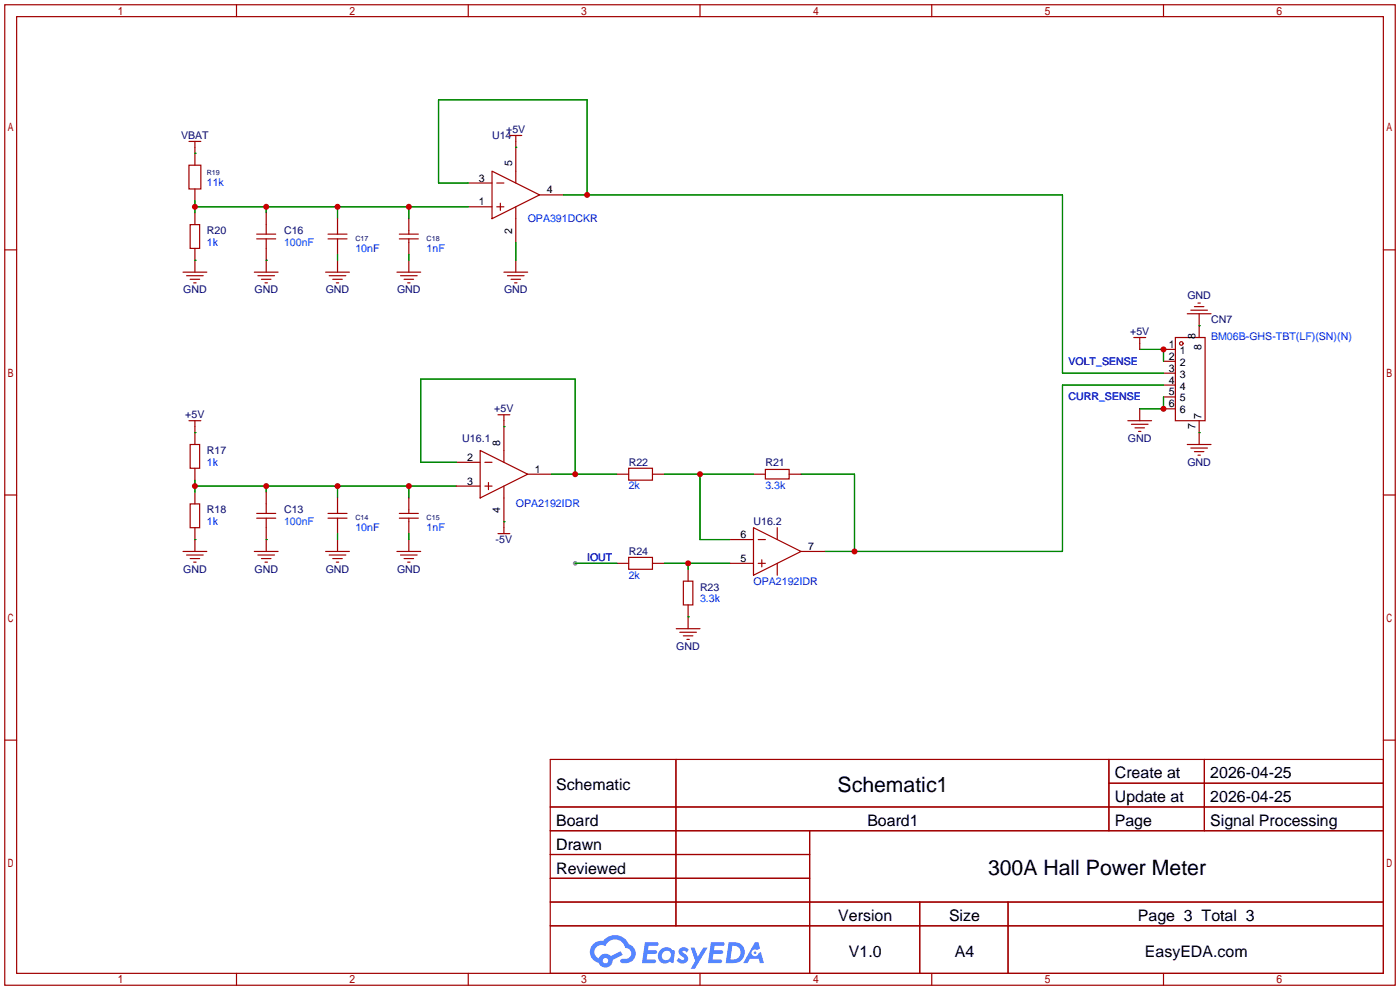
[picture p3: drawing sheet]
<svg xmlns="http://www.w3.org/2000/svg" width="299mm" height="212mm" viewBox="0 0 299 212" stroke-linecap="round" stroke-linejoin="round" font-family="sans-serif">
<circle cx="122.9" cy="120.4" r=".51" fill="#999"/>
<g fill="none" stroke="#a10000" stroke-width=".25">
<path d="M1 1h297.2v209.6h-297.2zM3.6 3.6h292.1v204.4h-292.1zM50.5 1v2.6M100.1 1v2.6M149.6 1v2.6M199.1 1v2.6M248.7 1v2.6M1 53.4h2.6M295.7 53.4h2.5M1 105.8h2.6M295.7 105.8h2.5M1 158.2h2.6"/>
<path d="M295.7 158.2h2.5M117.6 162.3h178.1v45.7h-178.1zM117.6 172.5h178.1M117.6 177.5h178.1M144.5 162.3v35.6M173 177.5v30.5M237 162.3v15.2M237 167.4h58.7M257.4 162.3v15.2M117.6 182.6h55.4M117.6 192.8h178.1M117.6 187.7h55.4"/>
<path d="M117.6 197.9h178.1M196.6 192.8v15.2M215.4 192.8v15.2M50.5 208v2.6M100.1 208v2.6M149.6 208v2.6M199.1 208v2.6M248.7 208v2.6"/>
</g>
<g fill="#5487ff">
<path d="M145.3 202.7a1.3 1.3 0 0 1 1.9 .3l-.4 .6a.54 .54 0 0 0-.9-.2l.1 .2a1.34 1.34 0 0 1 .9 1.8 1.47 1.47 0 0 1-2.3-.1l.5-.6 .8 .5a.31 .31 0 0 0 .4-.3 .31 .31 0 0 0-.3-.4 1.12 1.12 0 0 1-.7-1.8z"/>
<path d="M147.6 202.5h.9l.6 2 1.2-2h.9l-2.7 4.6h-.9l1-1.7z"/>
<path d="M137.8 201.4h1.7a1.31 1.31 0 0 1 1.2 .2 .4 .4 0 0 1-.3 .5l-1.8 .1-.1 .9h1.6a.4 .4 0 0 1 .4 .4 .4 .4 0 0 1-.5 .4h-1.6l-.2 1.2h1.4a.46 .46 0 0 1 .5 0 .46 .46 0 0 1 .1 .5l-.4 .2h-2.6z"/>
<path d="M151.9 201.4h1.7a1.32 1.32 0 0 1 1.2 .2 .39 .39 0 0 1-.3 .5l-1.8 .1-.1 .9h1.6a.4 .4 0 0 1 .4 .4 .4 .4 0 0 1-.4 .4h-1.7l-.2 1.2h1.4a.46 .46 0 0 1 .5 0 .46 .46 0 0 1 .1 .5l-.4 .2h-2.6z"/>
<path d="M161.3 201.4h.8l.3 1.3-.6 .4a.75 .75 0 0 0-1.1 .3 .75 .75 0 0 0 .5 1 .75 .75 0 0 0 .9-.7l.5-.2 .6 2.3h-.8l-.3-.9h-1.8l-.5 .9h-1z"/>
<path d="M155.7 201.4l-.6 4.4h1.5a2.27 2.27 0 0 0 2.6-2.2 2.27 2.27 0 0 0-2.7-2.2zM156.5 202.1a1.5 1.5 0 0 1 1.8 1.6 1.5 1.5 0 0 1-1.9 1.4h-.3z"/>
<path d="M141.2 203a1.6 1.6 0 0 0-.3 2.3 1.6 1.6 0 0 0 2.3 .2l.7 .3 .3-2.4-.1-.3-.5-.1a1.58 1.58 0 0 0-2.4 0zM141.8 203.5a.98 .98 0 0 1 1.6 .4 .98 .98 0 0 1-1.1 1.3 .94 .94 0 0 1-.9-.7 .94 .94 0 0 1 .4-1z"/>
<path d="M126.8 201.8a2.37 2.37 0 0 0 1.1 4 1.54 1.54 0 0 0 1.8 1 1.54 1.54 0 0 0 1.2-1.6l2.2-1.1-.5-.8-2 1a1.57 1.57 0 0 0-2.7 .5 1.5 1.5 0 0 1-.7-2.1 1.5 1.5 0 0 1 2.2-.5 2.23 2.23 0 0 1 2.3-1.4 2.23 2.23 0 0 1 2 1.8 1.16 1.16 0 0 1 1.2 1.1 1.16 1.16 0 0 1-1.1 1.2h-.7a.47 .47 0 0 0-.5 .4 .47 .47 0 0 0 .4 .5 2.17 2.17 0 0 0 2.5-.9 2.17 2.17 0 0 0-.3-2.7l-.8-.4a3.2 3.2 0 0 0-5.5-.7l-1.1 .1zM128.8 205.3a.6 .6 0 0 1 1.2 0 .6 .6 0 0 1-1.2 0z"/>
<circle cx="161.4" cy="203.6" r=".28"/>
</g>
<g fill="none" stroke="#a10000" stroke-width=".25">
<path d="M40.4 35.3h2.5v5.1h-2.5zM40.4 30.2h2.5M41.7 30.2v5.1M100.1 39.1h5.1M105.2 36.6l10.1 5.1-10.1 5zM106.2 39.1h1.5M109 29h2.5M110.2 29v10.1M39.1 58.2h5.1M39.9 58.9h3.5M40.6 48h2.1v5.1h-2.1zM40.6 59.7h2.1"/>
<path d="M41.7 40.4v2.5M41.7 45.5v2.5M41.7 53.1v5.1M54.4 58.2h5M54.9 51.1h4M54.9 50h4M55.1 58.9h3.6M55.9 59.7h2M56.9 45.5v4.5M56.9 51.1v7.1M69.6 58.2h5.1M70.1 51.1h4.1"/>
<path d="M70.1 50h4.1M70.4 58.9h3.5M71.1 59.7h2.1M72.1 46.7v3.3M72.1 51.1v3.3M72.1 55.6v2.6M84.8 58.2h5.1M85.3 51.1h4.1M85.3 50h4.1M85.6 58.9h3.6M86.4 59.7h2M87.4 46.7v3.3"/>
<path d="M87.4 51.1v3.3M87.4 55.6v2.6M100.1 44.2h5.1M106.2 44.2h1.5M106.9 43.4v1.6M107.7 58.2h5.1M108.5 58.9h3.5M109.2 59.7h2.1M110.2 44.2v7.6M110.2 55.6v2.6M115.3 41.7h5.1M41.4 60.5h.5"/>
<path d="M56.6 60.5h.5M71.9 60.5h.5M87.1 60.5h.5M110 60.5h.5M242.3 72.1h2.6M243.6 72.1v2.6M248.7 74.7h2.5M248.7 77.2h2.5M248.7 79.8h2.5M251.2 72.1h6.4v17.8h-6.4zM253.7 67.1h5.1M254.5 66.3h3.6"/>
<path d="M255.3 65.5h2M256 64.8h.5M256.3 67.1v5M40.4 89.9h2.5M40.6 95h2.1v5.1h-2.1zM41.7 89.9v5.1M97.5 98.8h5.1M102.6 96.3l10.2 5-10.2 5.1zM103.6 98.8h1.6M106.4 88.6h2.6M107.7 88.6v10.2M241 89.9h5.1"/>
<path d="M241.8 90.7h3.6M242.6 91.4h2M243.3 92.2h.5M243.6 87.4v2.5M248.7 82.3h2.5M248.7 84.8h2.5M248.7 87.4h2.5M253.7 95h5.1M254.5 95.8h3.6M255.3 96.5h2M256 97.3h.5M256.3 89.9v5.1"/>
<path d="M39.1 117.9h5.1M39.9 118.6h3.5M40.6 107.7h2.1v5.1h-2.1zM40.6 119.4h2.1M41.7 100.1v2.5M41.7 105.2v2.5M41.7 112.8v5.1M54.4 117.9h5M54.9 110.7h4M54.9 109.7h4M55.1 118.6h3.6M55.9 119.4h2"/>
<path d="M56.9 105.2v4.5M56.9 110.7v7.2M69.6 117.9h5.1M70.1 110.7h4.1M70.1 109.7h4.1M70.4 118.6h3.5M71.1 119.4h2.1M72.1 106.4v3.3M72.1 110.7v3.3M72.1 115.3v2.6M84.8 117.9h5.1M85.3 110.7h4.1"/>
<path d="M85.3 109.7h4.1M85.6 118.6h3.6M86.4 119.4h2M87.4 106.4v3.3M87.4 110.7v3.3M87.4 115.3v2.6M97.5 103.9h5.1M103.6 103.9h1.6M104.4 103.1v1.5M106.4 114h2.6M107.7 103.9v10.1M112.8 101.3h5.1"/>
<path d="M131.8 101.3h2.6M134.4 100.1h5v2.5h-5zM134.4 119.1h5v2.6h-5zM139.4 101.3h2.6M156 115.3h5M161 112.8l10.2 5.1-10.2 5zM161 101.3h2.6M162.1 115.3h1.5M162.8 119.6v1.6M163.6 100.3h5.1v2.1h-5.1zM166.1 112.8v2.5M168.7 101.3h2.5"/>
<path d="M171.2 117.9h5.1M41.4 120.1h.5M56.6 120.1h.5M71.9 120.1h.5M87.1 120.1h.5M131.8 120.4h2.6M139.4 120.4h2.6M144.5 134.4h5.1M145.3 135.1h3.5M146 124.2h2.1v5.1h-2.1zM146 135.9h2.1M146.8 136.7h.5"/>
<path d="M147.1 121.7v2.5M147.1 129.3v5.1M156 120.4h5M162.1 120.4h1.5M166.1 120.4v2.5"/>
<circle cx="252.5" cy="73.4" r=".38"/>
</g>
<g fill="none" stroke="#008700" stroke-width=".25">
<path d="M41.7 32.8h.1M100.1 39.1h-6.4v-17.8h31.8v20.4M110.2 31.5h.1M41.7 55.6h.1M41.7 42.9v2.6M41.7 44.2h58.4M56.9 55.6h.1M56.9 44.2v1.3M72.1 44.2v2.5M72.1 54.4v1.2M87.4 44.2v2.5M87.4 54.4v1.2"/>
<path d="M110.2 51.8v3.8M120.4 41.7h106.7v38.1h21.6M243.6 74.7h5.1v2.5M256.3 69.6h.1M41.7 92.5h.1M97.5 98.8h-7.6v-17.8h33v20.3M107.7 91.2h.1M248.7 84.8v2.6h-5.1M248.7 82.3h-21.6v35.6h-50.8M256.3 92.5h.1M41.7 115.3h.1M41.7 102.6v2.6"/>
<path d="M41.7 103.9h55.8M56.9 115.3h.1M56.9 103.9v1.3M72.1 103.9v2.5M72.1 114v1.3M87.4 103.9v2.5M87.4 114v1.3M107.7 111.5h.1M117.9 101.3h13.9M142 101.3h19M149.6 101.3v14h6.4M171.2 101.3h11.4v16.6"/>
<path d="M122.9 120.4h8.9M142 120.4h14M147.1 131.8h.1M147.1 120.4v1.3"/>
</g>
<g fill="#c00">
<circle cx="41.7" cy="103.9" r=".63"/>
<circle cx="56.9" cy="103.9" r=".63"/>
<circle cx="72.1" cy="103.9" r=".63"/>
<circle cx="87.4" cy="103.9" r=".63"/>
<circle cx="248.7" cy="74.7" r=".63"/>
<circle cx="248.7" cy="87.4" r=".63"/>
<circle cx="125.5" cy="41.7" r=".63"/>
<circle cx="182.6" cy="117.9" r=".63"/>
<circle cx="41.7" cy="44.2" r=".63"/>
<circle cx="56.9" cy="44.2" r=".63"/>
<circle cx="72.1" cy="44.2" r=".63"/>
<circle cx="87.4" cy="44.2" r=".63"/>
<circle cx="122.9" cy="101.3" r=".63"/>
<circle cx="149.6" cy="101.3" r=".63"/>
<circle cx="147.1" cy="120.4" r=".63"/>
</g>
<g font-size="4.5">
<text x="179" y="169.2">Schematic1</text>
<text x="211.2" y="187">300A Hall Power Meter</text>
</g>
<g font-size="3.4">
<text x="238.3" y="166.4">Create at</text>
<text x="258.7" y="166.4">2026-04-25</text>
<text x="118.9" y="168.9">Schematic</text>
<text x="238.3" y="171.4">Update at</text>
<text x="258.7" y="171.4">2026-04-25</text>
<text x="118.9" y="176.5">Board</text>
<text x="185.4" y="176.5">Board1</text>
<text x="238.3" y="176.5">Page</text>
<text x="258.7" y="176.5">Signal Processing</text>
<text x="118.9" y="181.6">Drawn</text>
<text x="118.9" y="186.7">Reviewed</text>
<text x="179.2" y="196.8">Version</text>
<text x="202.8" y="196.8">Size</text>
<text x="243.2" y="196.8">Page 3 Total 3</text>
<text x="181.4" y="204.5">V1.0</text>
<text x="204.1" y="204.5">A4</text>
<text x="244.7" y="204.5">EasyEDA.com</text>
</g>
<g font-size="2.3" fill="#000080">
<text x="38.7" y="29.7">VBAT</text>
<text x="105.2" y="29.7">U14</text>
<text x="108.2" y="28.4">+5V</text>
<text x="44.2" y="50">R20</text>
<text x="60.7" y="50">C16</text>
<text x="39.1" y="62.7">GND</text>
<text x="54.4" y="62.7">GND</text>
<text x="69.6" y="62.7">GND</text>
<text x="84.9" y="62.7">GND</text>
<text x="107.7" y="62.7">GND</text>
<text x="253.8" y="64">GND</text>
<text x="241.5" y="71.6">+5V</text>
<text x="258.8" y="69.1">CN7</text>
<text x="39.6" y="89.4">+5V</text>
<text x="105.6" y="88.1">+5V</text>
<text x="98.8" y="94.5">U16.1</text>
<text x="241.1" y="94.5">GND</text>
<text x="44.2" y="97">R17</text>
<text x="134.4" y="99.5">R22</text>
<text x="163.6" y="99.5">R21</text>
<text x="253.8" y="99.5">GND</text>
<text x="44.2" y="109.7">R18</text>
<text x="60.7" y="109.7">C13</text>
<text x="161" y="112.2">U16.2</text>
<text x="105.9" y="116">-5V</text>
<text x="134.4" y="118.6">R24</text>
<text x="39.1" y="122.4">GND</text>
<text x="54.4" y="122.4">GND</text>
<text x="69.6" y="122.4">GND</text>
<text x="84.9" y="122.4">GND</text>
<text x="149.6" y="126.2">R23</text>
<text x="144.5" y="138.9">GND</text>
</g>
<g font-size="2.3">
<text x="109.4" y="35.5" transform="rotate(-90 109.4 35.5)">5</text>
<text x="102.4" y="38.8">3</text>
<text x="116.8" y="41.3">4</text>
<text x="102.4" y="43.9">1</text>
<text x="109.4" y="50" transform="rotate(-90 109.4 50)">2</text>
<text x="249.8" y="74.4">1</text>
<text x="249.8" y="76.9">2</text>
<text x="252.1" y="75.6">1</text>
<text x="255.5" y="72.5" transform="rotate(-90 255.5 72.5)">8</text>
<text x="256.8" y="74.8" transform="rotate(-90 256.8 74.8)">8</text>
<text x="249.8" y="79.4">3</text>
<text x="249.8" y="82">4</text>
<text x="252.1" y="78.2">2</text>
<text x="252.1" y="80.7">3</text>
<text x="252.1" y="83.3">4</text>
<text x="249.8" y="84.5">5</text>
<text x="249.8" y="87.1">6</text>
<text x="252.1" y="85.8">5</text>
<text x="252.1" y="88.3">6</text>
<text x="256.8" y="89.5" transform="rotate(-90 256.8 89.5)">7</text>
<text x="106.9" y="95.2" transform="rotate(-90 106.9 95.2)">8</text>
<text x="255.5" y="91.8" transform="rotate(-90 255.5 91.8)">7</text>
<text x="99.8" y="98.5">2</text>
<text x="114.3" y="101">1</text>
<text x="99.8" y="103.6">3</text>
<text x="106.9" y="109.7" transform="rotate(-90 106.9 109.7)">4</text>
<text x="158.3" y="115">6</text>
<text x="172.7" y="117.5">7</text>
<text x="158.3" y="120.1">5</text>
</g>
<g font-size="2.3" fill="#00f">
<text x="44.2" y="39.8">11k</text>
<text x="112.8" y="47.5">OPA391DCKR</text>
<text x="44.2" y="52.5">1k</text>
<text x="60.7" y="52.5">100nF</text>
<text x="75.9" y="53.8">10nF</text>
<text x="91.2" y="53.8">1nF</text>
<text x="228.3" y="77.9">VOLT_SENSE</text>
<text x="258.8" y="72.6">BM06B-GHS-TBT(LF)(SN)(N)</text>
<text x="228.3" y="85.6">CURR_SENSE</text>
<text x="44.2" y="99.5">1k</text>
<text x="134.4" y="104.6">2k</text>
<text x="163.6" y="104.6">3.3k</text>
<text x="44.2" y="112.2">1k</text>
<text x="60.7" y="112.2">100nF</text>
<text x="75.9" y="113.5">10nF</text>
<text x="91.2" y="113.5">1nF</text>
<text x="110.2" y="108.4">OPA2192IDR</text>
<text x="125.5" y="119.9">IOUT</text>
<text x="134.4" y="123.7">2k</text>
<text x="161" y="124.9">OPA2192IDR</text>
<text x="149.6" y="128.7">3.3k</text>
</g>
<g font-size="1.5" fill="#000080">
<text x="44.2" y="37.5">R19</text>
<text x="75.9" y="51.4">C17</text>
<text x="91.2" y="51.4">C18</text>
<text x="75.9" y="111.1">C14</text>
<text x="91.2" y="111.1">C15</text>
</g>
</svg>
